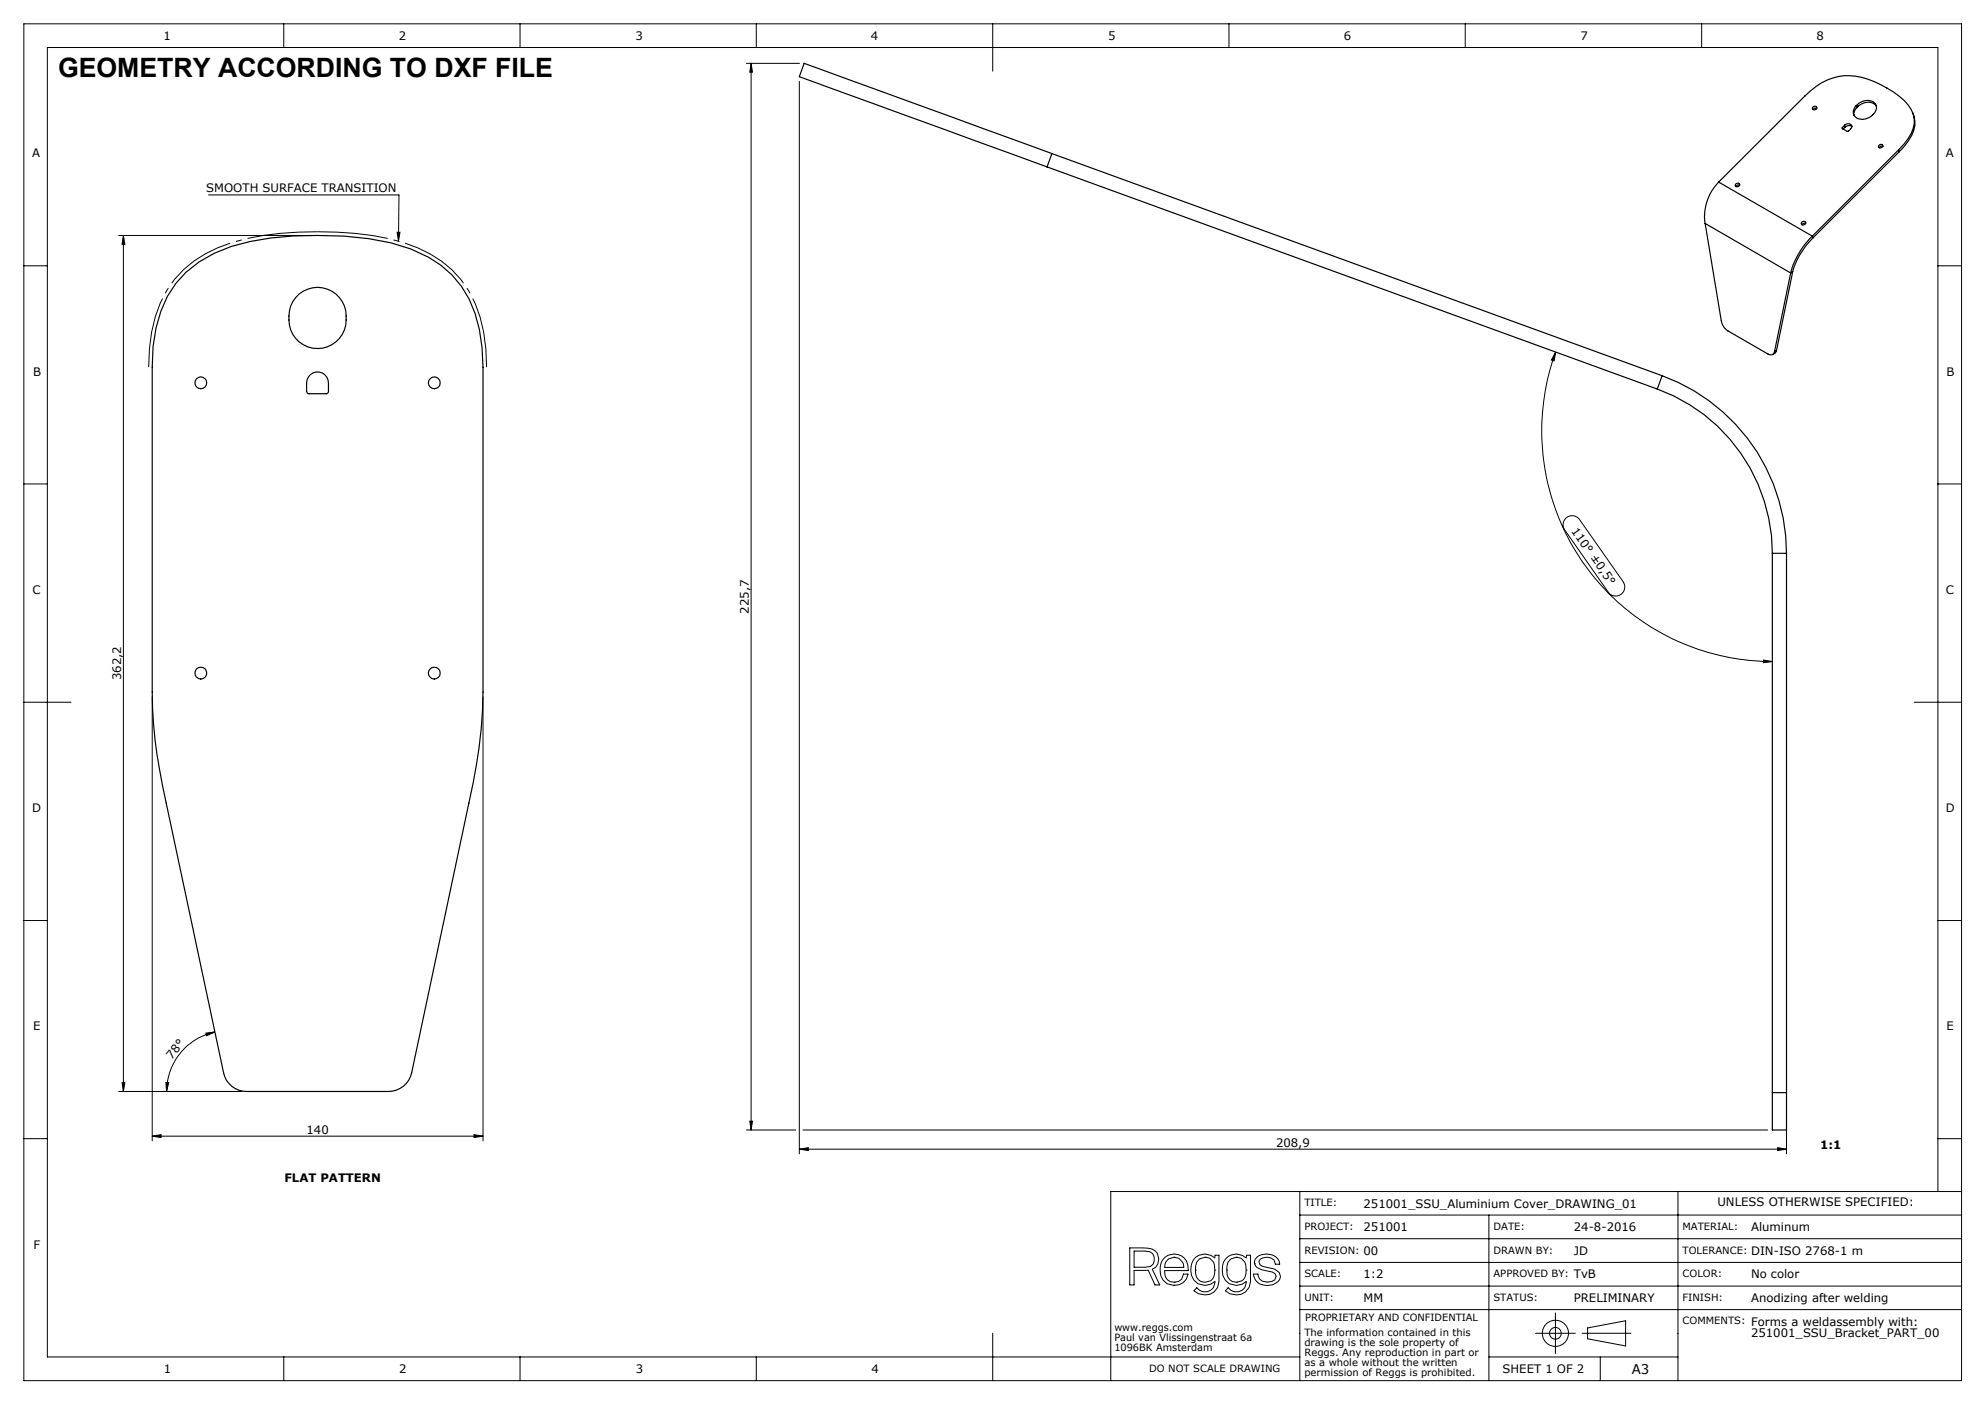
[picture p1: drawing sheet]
<svg xmlns="http://www.w3.org/2000/svg" width="420mm" height="297mm" viewBox="0 0 420 297" stroke-linecap="round" stroke-linejoin="round" font-family="sans-serif">
<g fill="none" stroke="#000" stroke-width=".21">
<path d="M5 5h410v287.1h-410zM60 5v5.1M110 5v5.1M157.9 13.4h11.3M158.9 13.4v225.6M158.9 13.4l.3 1.9h-.6zM160 5v5.1M169.1 17.2v226.9M210 5v10.1M260 5v5.1M310 5v5.1M360 5v5.1"/>
<path d="M5 56.2h5M25.1 49.8h41.1M26.1 49.8l.3 1.9h-.6zM26.1 49.8v181.1M44.1 41.2h40.3l-.1 9.8M84 49.1h.6l-.3 1.9zM410 56.2h5M329.2 74.5l-.4 1.8-.5-.1zM329.2 74.5a48.8 48.8 0 0 0 45.8 65.4M5 102.4h5M331.4 109.6a1.94 1.94 0 0 1 2.8 .3l9.2 13.1a1.92 1.92 0 0 1-.4 2.7 1.92 1.92 0 0 1-2.7-.4l-9.2-13.2a1.89 1.89 0 0 1 .3-2.5zM410 102.4h5"/>
<path d="M373.1 139.6l1.9 .3-1.9 .3zM5 148.6h10M32.2 147.4v93.9M102.2 147.4v93.9M405 148.6h10M5 194.7h5M410 194.7h5M43.6 218.5l1.9-.2-1.8 .8zM45.5 218.3a13 13 0 0 0-10.3 12.6M25.1 230.9h26.1M25.8 229h.6l-.3 1.9zM35.1 229h.6l-.5 1.9z"/>
<path d="M157.9 239h10.4M158.6 237.2h.6l-.3 1.8zM169.9 239h204.1M378 232.1v12M5 240.9h5M32.2 240.3l1.9-.3v.6zM32.2 240.3h70M100.3 240l1.9 .3-1.9 .3zM169.1 243.1l1.9-.3v.6zM169.1 243.1h208.9M275 252.1v40M275 257h140"/>
<path d="M315 257v35.1M355 252.1v40M376.1 242.8l1.9 .3-1.9 .3zM410 252.1v-242h-400v277h265M410 240.9h5M415 252.1h-180v40M239 264h2.9a3.1 3.1 0 0 1 3 1.1 2.35 2.35 0 0 1-1.1 3.4l1.6 3.3h-1l-1.4-3.1h-3v3.1h-1zM240 264.7l3.3 .1a1.81 1.81 0 0 1 .1 3.1l-1.1 .2h-2.3zM246.5 266a3 3 0 0 1 3.4-.4 3 3 0 0 1 1.5 3.2h-5a2.03 2.03 0 0 0 1.6 2.4 2.03 2.03 0 0 0 2.4-1.7h1a2.98 2.98 0 0 1-3.4 2.4 2.98 2.98 0 0 1-2.5-3.2 3.3 3.3 0 0 1 1-2.7zM247.2 266.3l1.2-.3a2.04 2.04 0 0 1 2.1 2.1h-4.1l.2-1.1zM248.4 271.8h.1M248.4 271.2h.1"/>
<path d="M248.4 266h.1M252.9 266a3.1 3.1 0 0 1 4.1 .1l.1-.6h.8v5.6a3.1 3.1 0 0 1-2 2.7 3.1 3.1 0 0 1-3.3-.8l.6-.6a2.2 2.2 0 0 0 3.6 0l.3-1.3a3.1 3.1 0 0 1-3.8 .4 3.1 3.1 0 0 1-1.3-3.6l.4-1.2zM252.9 268.7a2.1 2.1 0 0 0 2.1 2.5 2.1 2.1 0 0 0 2-2.5M252.9 268.7h.1M255 266a2.19 2.19 0 0 0-2.1 2.7M255 266a2.19 2.19 0 0 1 2 2.7M255 266h.1M257 268.7h.1M259.6 268.7a2.14 2.14 0 0 0 2 2.5M259.6 268.7h.1M259.6 266a3.1 3.1 0 0 1 4.1 .1l.1-.6h.8v5.6a3.1 3.1 0 0 1-2 2.7 3.1 3.1 0 0 1-3.3-.8l.6-.6a2.14 2.14 0 0 0 2.4 .7 2.14 2.14 0 0 0 1.4-2 2.97 2.97 0 0 1-3.4 .6 2.97 2.97 0 0 1-1.7-3 3.3 3.3 0 0 1 1-2.7zM261.6 266a2.19 2.19 0 0 0-2 2.7"/>
<path d="M261.6 266a2.19 2.19 0 0 1 2.1 2.7M261.6 271.2h.1M261.6 266h.1M263.7 268.7a2.14 2.14 0 0 1-2.1 2.5M263.7 268.7h.1M265.5 267.4h.1M266 265.9a3.5 3.5 0 0 1 4.4 .4l.3 .6 .1 .5h-1a1.81 1.81 0 0 0-2.6-1.3l-.5 .2-.3 .6a1.13 1.13 0 0 0 1.2 1.1l.5 .1a4 4 0 0 1 2.6 1.1l.2 .8a2.8 2.8 0 0 1-3.5 1.8 2.46 2.46 0 0 1-2.2-2.3h1a1.73 1.73 0 0 0 2.1 1.7l.8-.1 .6-.3 .3-.8a1.13 1.13 0 0 0-1.1-1l-1.7-.4a2.09 2.09 0 0 1-1.7-1.2v-.8zM275 277h140M275 262h140M275 267h140M275 272.1h140M329.1 277.7v8.6"/>
<path d="M60 287.1v5M110 287.1v5M160 287.1v5M210 282v10.1M315 287.1h40M324.9 282h8.4M334.8 282h10.3M335.9 280.9l8.1-1.5v5.3l-8.1-1.5zM338.6 287.1v5"/>
<circle cx="329.1" cy="282" r="1.23"/>
<circle cx="329.1" cy="282" r="2.76"/>
</g>
<path d="M67.2 49a54.8 54.8 0 0 0-21.1 3.4 22.5 22.5 0 0 0-14 17.9l-.5 3.5-.1 3.9M103 77.7a31.8 31.8 0 0 0-3.8-16.2 23.5 23.5 0 0 0-13.8-10.2 58.9 58.9 0 0 0-18.2-2.3" fill="none" stroke="#000" stroke-width=".21" stroke-dasharray="15.2 1.3 1.3 1.3" stroke-dashoffset=".3" stroke-linecap="butt"/>
<g fill="#000">
<path d="M84 49.1h.6l-.3 1.9z"/>
<path d="M329.2 74.5l-.4 1.8-.5-.1zM373.1 139.6l1.9 .3-1.9 .3z"/>
<path d="M25.8 229h.6l-.3 1.9zM26.1 49.8l.3 1.9h-.6z"/>
<path d="M35.1 229l.1 1.9 .5-1.9zM43.6 218.5l.1 .6 1.8-.8z"/>
<path d="M158.6 237.2h.6l-.3 1.8zM158.9 13.4l.3 1.9h-.6z"/>
<path d="M32.2 240.3l1.9-.3v.6zM100.3 240l1.9 .3-1.9 .3z"/>
<path d="M376.1 242.8l1.9 .3-1.9 .3zM169.1 243.1l1.9-.3v.6z"/>
</g>
<g fill="none" stroke="#000" stroke-width=".25">
<path d="M221.5 35.3l129.2 47M222.6 32.5l-52.5-19.1-1 2.8 52.4 19.1M222.6 32.5l-1.1 2.8M222.6 32.5l129.1 47M363.6 38.5a10.4 10.4 0 0 0-2.8 8.8M363.6 38.5l19.9 11.4M367.3 38.9l.1-.1a.42 .42 0 0 1 .7 .2 .42 .42 0 0 1-.5 .5l-.4-.1zM368.1 39.2h-.5l-.3 .3M383.6 22.6a.45 .45 0 0 1 .6-.1 .45 .45 0 0 1 .2 .6 .45 .45 0 0 1-.6 .1l-.3-.1zM384.4 22.9h-.3l-.5 .3M389.8 27l.1 .3M390.3 26.5a.86 .86 0 0 1 .9-.3 .86 .86 0 0 1 .6 .7l-.7 .9-1.3-.6v-.2"/>
<path d="M390.3 26.5l-.5 .5M390.3 26.5l.1 .4M390.4 26.9l-.4 .4M391.8 26.8l-.7-.2-.7 .3M392.7 22.4l.2 .4M392.9 22.8l-.6 .9v.7M393 22.2a2.5 2.5 0 0 1 3.9 0 2.55 2.55 0 0 1-2.1 2.9 1.95 1.95 0 0 1-2.7-1.1l.1-.7 .5-.9M393 22.2l-.3 .2M393 22.2l.1 .3M393.1 22.5l-.2 .3M397 22.5a2.55 2.55 0 0 0-3.9 0M397.6 30.7l.3-.2 .4 .1a.43 .43 0 0 1-.2 .6 .43 .43 0 0 1-.6-.3z"/>
<path d="M398.4 31l-.4-.1-.4 .4M401.7 31.7a8.5 8.5 0 0 0 3.3-6.5 6.9 6.9 0 0 0-3.1-4.8 18.9 18.9 0 0 0-11.8-4.4 12.9 12.9 0 0 0-8.2 4.3l-18.3 18.2M401.7 31.7l-18.2 18.2M401.7 31.7l.1 .4M401.8 32.1l-18.2 18.2M404.7 23.8a5.5 5.5 0 0 1-.9 5.9l-2 2.4M39.4 57.6a28 28 0 0 1 13.6-6.5 79.2 79.2 0 0 1 29.7 .3 25.1 25.1 0 0 1 14.9 9.1 26.3 26.3 0 0 1 4.4 13l.2 4.2v68.7a107.2 107.2 0 0 1-3 23.5l-12.1 57a5 5 0 0 1-4.9 4h-30a4.9 4.9 0 0 1-4.9-4l-12.9-60.7a96.2 96.2 0 0 1-2.2-19.8v-68.7a31.2 31.2 0 0 1 3.2-15l1.8-2.8zM360.8 47.3l3.4 20.6a3.2 3.2 0 0 0 1.4 2.1l8.5 4.9a.83 .83 0 0 0 1.4-.5M360.8 47.3l18.1 10.4M378.9 57.7l-3.4 16.7M379.3 57.5l-.4 .2M379.3 57.5l-3.4 16.7"/>
<path d="M381.2 47l.2-.1a.42 .42 0 0 1 .7 .2 .42 .42 0 0 1-.5 .5l-.4-.2zM382.1 47.2l-.5 .1-.3 .3M383.5 49.9a17.3 17.3 0 0 0-4.6 7.8M383.5 49.9l.1 .4M383.6 50.3a16.2 16.2 0 0 0-4.3 7.2M63.3 62.2a6.1 6.1 0 0 1 6.8-.6 6.1 6.1 0 0 1 3.1 6.1 6.1 6.1 0 0 1-6.5 6 6.1 6.1 0 0 1-5.6-6.9 6 6 0 0 1 2.2-4.6zM65.7 79.2a2.3 2.3 0 0 1 2.5-.3 2.3 2.3 0 0 1 1.3 2.1v1.9l-.2 .3-4 .1-.4-.4a4.3 4.3 0 0 1 .8-3.7zM351.7 79.5a40 40 0 0 1 26.3 37.5M351.7 79.5l-1 2.8M375.9 74.2l-.2 .3-.6 .5M375.9 74.2l-.4 .2M350.7 82.3a37 37 0 0 1 24.3 34.7"/>
<path d="M375 117h3M375 117v114.1M378 117v114.1M375 231.1v7.9h3v-7.9M375 231.1h3"/>
<circle cx="42.5" cy="81" r="1.25"/>
<circle cx="91.9" cy="81" r="1.25"/>
<circle cx="42.5" cy="142.4" r="1.26"/>
<circle cx="91.9" cy="142.4" r="1.26"/>
</g>
<text font-size="5.6" x="12.3" y="16.3">GEOMETRY ACCORDING TO DXF FILE</text>
<text font-size="2.8" x="345.2" y="290.7">A3</text>
<g font-size="2.5">
<text x="34.6" y="8.4">1</text>
<text x="84.4" y="8.4">2</text>
<text x="134.4" y="8.4">3</text>
<text x="184.3" y="8.4">4</text>
<text x="234.4" y="8.4">5</text>
<text x="284.3" y="8.4">6</text>
<text x="334.4" y="8.4">7</text>
<text x="384.3" y="8.4">8</text>
<text x="6.8" y="33.3">A</text>
<text x="411.7" y="33.3">A</text>
<text x="43.6" y="40.7">SMOOTH SURFACE TRANSITION</text>
<text x="7" y="79.5">B</text>
<text x="411.8" y="79.4">B</text>
<text x="332.4" y="112.3" transform="rotate(55 332.4 112.3)">110° ±0,5°</text>
<text x="6.9" y="125.6">C</text>
<text x="411.7" y="125.6">C</text>
<text x="158.4" y="129.8" transform="rotate(-90 158.4 129.8)">225,7</text>
<text x="25.6" y="143.9" transform="rotate(-90 25.6 143.9)">362,2</text>
<text x="6.8" y="171.8">D</text>
<text x="411.7" y="171.9">D</text>
<text x="7" y="218">E</text>
<text x="411.8" y="218">E</text>
<text x="36.3" y="224.2" transform="rotate(-51 36.3 224.2)">78°</text>
<text x="64.9" y="239.8">140</text>
<text x="270" y="242.5">208,9</text>
<text x="385.1" y="243.1">1:1</text>
<text x="60.2" y="250">FLAT PATTERN</text>
<text x="288.5" y="255.4">251001_SSU_Aluminium Cover_DRAWING_01</text>
<text x="363.4" y="255.2">UNLESS OTHERWISE SPECIFIED:</text>
<text x="288.5" y="260.4">251001</text>
<text x="333" y="260.4">24-8-2016</text>
<text x="370.5" y="260.4">Aluminum</text>
<text x="7.1" y="264.3">F</text>
<text x="288.5" y="265.4">00</text>
<text x="333" y="265.4">JD</text>
<text x="370.5" y="265.4">DIN-ISO 2768-1 m</text>
<text x="288.5" y="270.4">1:2</text>
<text x="288.5" y="275.4">MM</text>
<text x="333" y="270.4">TvB</text>
<text x="333" y="275.4">PRELIMINARY</text>
<text x="370.5" y="275.4">Anodizing after welding</text>
<text x="370.5" y="270.4">No color</text>
<text x="370.5" y="280.4">Forms a weldassembly with:</text>
<text x="370.5" y="282.9">251001_SSU_Bracket_PART_00</text>
<text x="34.7" y="290.4">1</text>
<text x="84.4" y="290.4">2</text>
<text x="134.5" y="290.4">3</text>
<text x="184.4" y="290.4">4</text>
<text x="317.9" y="290.4">SHEET 1 OF 2</text>
</g>
<g font-size="2.1">
<text x="276" y="255.2">TITLE:</text>
<text x="276" y="260.2">PROJECT:</text>
<text x="316" y="260.2">DATE:</text>
<text x="356" y="260.2">MATERIAL:</text>
<text x="276" y="265.2">REVISION:</text>
<text x="316" y="265.2">DRAWN BY:</text>
<text x="356" y="265.2">TOLERANCE:</text>
<text x="276" y="270.2">SCALE:</text>
<text x="276" y="275.2">UNIT:</text>
<text x="316" y="275.2">STATUS:</text>
<text x="316" y="270.2">APPROVED BY:</text>
<text x="356" y="270.2">COLOR:</text>
<text x="356" y="275.2">FINISH:</text>
<text x="235.8" y="281.5">www.reggs.com</text>
<text x="276.2" y="279.5">PROPRIETARY AND CONFIDENTIAL</text>
<text x="356" y="280.2">COMMENTS:</text>
<text x="235.8" y="283.6">Paul van Vlissingenstraat 6a</text>
<text x="235.8" y="285.7">1096BK Amsterdam</text>
<text x="276" y="282.6">The information contained in this</text>
<text x="276" y="284.7">drawing is the sole property of</text>
<text x="276" y="286.8">Reggs. Any reproduction in part or</text>
<text x="243.1" y="290.2">DO NOT SCALE DRAWING</text>
<text x="276" y="289">as a whole without the written</text>
<text x="276" y="291.1">permission of Reggs is prohibited.</text>
</g>
</svg>
